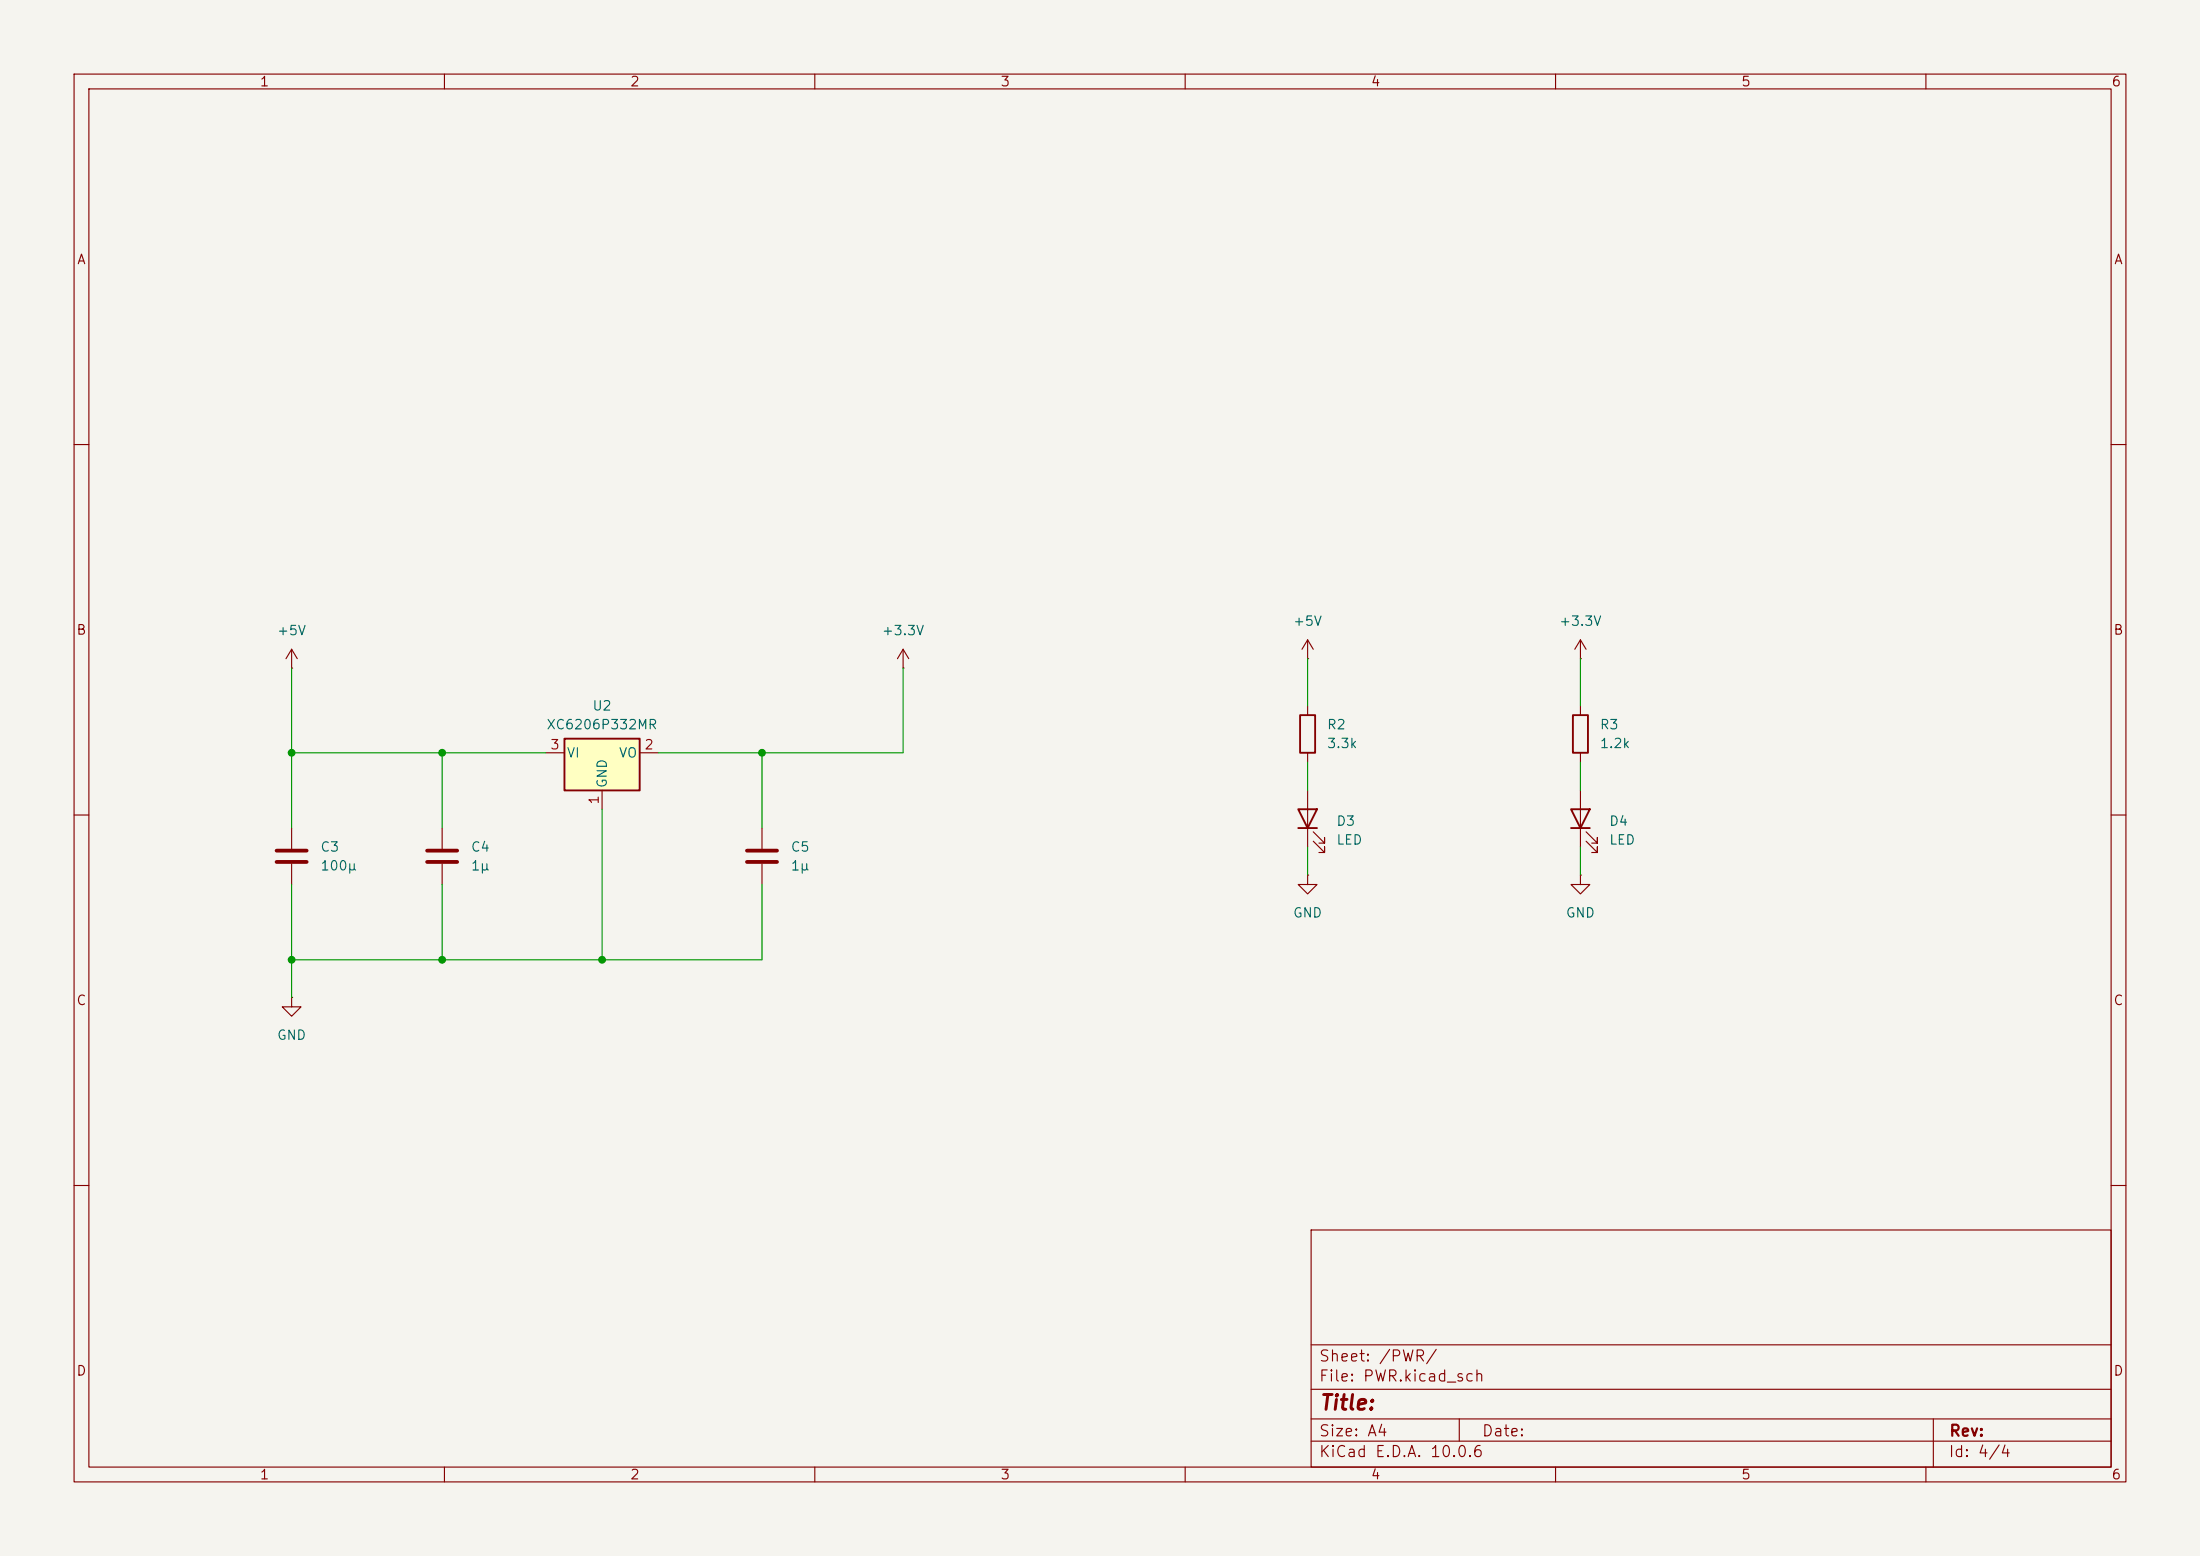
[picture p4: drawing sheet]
(kicad_sch
 (version 20260306)
 (generator "eeschema")
 (generator_version "10.0")
 (paper "A4")
 (lib_symbols
  (symbol "Device:C"
   (pin_numbers (hide yes))
   (pin_names
    (offset 0.254)) (exclude_from_sim no) (in_bom yes) (on_board yes)
   (in_pos_files yes)
   (duplicate_pin_numbers_are_jumpers no)
   (property "Reference" "C" (at 0.635 2.54 0) (show_name no) (do_not_autoplace no) (effects (font (size 1.27 1.27)) (justify left)))
   (property "Value" "C" (at 0.635 -2.54 0) (show_name no) (do_not_autoplace no) (effects (font (size 1.27 1.27)) (justify left)))
   (property "Footprint" "" (at 0.9652 -3.81 0) (show_name no) (do_not_autoplace no) (hide yes) (effects (font (size 1.27 1.27))))
   (property "Datasheet" "" (at 0 0 0) (show_name no) (do_not_autoplace no) (hide yes) (effects (font (size 1.27 1.27))))
   (property "Description" "Unpolarized capacitor" (at 0 0 0) (show_name no) (do_not_autoplace no) (hide yes) (effects (font (size 1.27 1.27))))
   (symbol "C_0_1"
    (polyline (pts (xy -2.032 0.762) (xy 2.032 0.762)) (stroke (width 0.508) (type default)) (fill (type none)))
    (polyline (pts (xy -2.032 -0.762) (xy 2.032 -0.762)) (stroke (width 0.508) (type default)) (fill (type none))))
   (symbol "C_1_1"
    (pin passive line (at 0 3.81 270) (length 2.794) (name "" (effects (font (size 1.27 1.27)))) (number "1" (effects (font (size 1.27 1.27)))))
    (pin passive line (at 0 -3.81 90) (length 2.794) (name "" (effects (font (size 1.27 1.27)))) (number "2" (effects (font (size 1.27 1.27))))))
   (embedded_fonts no))
  (symbol "Device:LED"
   (pin_numbers (hide yes))
   (pin_names
    (offset 1.016) (hide yes)) (exclude_from_sim no) (in_bom yes) (on_board yes)
   (in_pos_files yes)
   (duplicate_pin_numbers_are_jumpers no)
   (property "Reference" "D" (at 0 2.54 0) (show_name no) (do_not_autoplace no) (effects (font (size 1.27 1.27))))
   (property "Value" "LED" (at 0 -2.54 0) (show_name no) (do_not_autoplace no) (effects (font (size 1.27 1.27))))
   (property "Footprint" "" (at 0 0 0) (show_name no) (do_not_autoplace no) (hide yes) (effects (font (size 1.27 1.27))))
   (property "Datasheet" "" (at 0 0 0) (show_name no) (do_not_autoplace no) (hide yes) (effects (font (size 1.27 1.27))))
   (property "Description" "Light emitting diode" (at 0 0 0) (show_name no) (do_not_autoplace no) (hide yes) (effects (font (size 1.27 1.27))))
   (property "Sim.Pins" "1=K 2=A" (at 0 0 0) (show_name no) (do_not_autoplace no) (hide yes) (effects (font (size 1.27 1.27))))
   (symbol "LED_0_1"
    (polyline (pts (xy -3.048 -0.762) (xy -4.572 -2.286) (xy -3.81 -2.286) (xy -4.572 -2.286) (xy -4.572 -1.524)) (stroke (width 0) (type default)) (fill (type none)))
    (polyline (pts (xy -1.778 -0.762) (xy -3.302 -2.286) (xy -2.54 -2.286) (xy -3.302 -2.286) (xy -3.302 -1.524)) (stroke (width 0) (type default)) (fill (type none)))
    (polyline (pts (xy -1.27 0) (xy 1.27 0)) (stroke (width 0) (type default)) (fill (type none)))
    (polyline (pts (xy -1.27 -1.27) (xy -1.27 1.27)) (stroke (width 0.254) (type default)) (fill (type none)))
    (polyline (pts (xy 1.27 -1.27) (xy 1.27 1.27) (xy -1.27 0) (xy 1.27 -1.27)) (stroke (width 0.254) (type default)) (fill (type none))))
   (symbol "LED_1_1"
    (pin passive line (at -3.81 0 0) (length 2.54) (name "K" (effects (font (size 1.27 1.27)))) (number "1" (effects (font (size 1.27 1.27)))))
    (pin passive line (at 3.81 0 180) (length 2.54) (name "A" (effects (font (size 1.27 1.27)))) (number "2" (effects (font (size 1.27 1.27))))))
   (embedded_fonts no))
  (symbol "Device:R"
   (pin_numbers (hide yes))
   (pin_names
    (offset 0)) (exclude_from_sim no) (in_bom yes) (on_board yes)
   (in_pos_files yes)
   (duplicate_pin_numbers_are_jumpers no)
   (property "Reference" "R" (at 2.032 0 90) (show_name no) (do_not_autoplace no) (effects (font (size 1.27 1.27))))
   (property "Value" "R" (at 0 0 90) (show_name no) (do_not_autoplace no) (effects (font (size 1.27 1.27))))
   (property "Footprint" "" (at -1.778 0 90) (show_name no) (do_not_autoplace no) (hide yes) (effects (font (size 1.27 1.27))))
   (property "Datasheet" "" (at 0 0 0) (show_name no) (do_not_autoplace no) (hide yes) (effects (font (size 1.27 1.27))))
   (property "Description" "Resistor" (at 0 0 0) (show_name no) (do_not_autoplace no) (hide yes) (effects (font (size 1.27 1.27))))
   (symbol "R_0_1"
    (rectangle (start -1.016 -2.54) (end 1.016 2.54) (stroke (width 0.254) (type default)) (fill (type none))))
   (symbol "R_1_1"
    (pin passive line (at 0 3.81 270) (length 1.27) (name "" (effects (font (size 1.27 1.27)))) (number "1" (effects (font (size 1.27 1.27)))))
    (pin passive line (at 0 -3.81 90) (length 1.27) (name "" (effects (font (size 1.27 1.27)))) (number "2" (effects (font (size 1.27 1.27))))))
   (embedded_fonts no))
  (symbol "Regulator_Linear:XC6206PxxxMR"
   (pin_names
    (offset 0.254)) (exclude_from_sim no) (in_bom yes) (on_board yes)
   (in_pos_files yes)
   (duplicate_pin_numbers_are_jumpers no)
   (property "Reference" "U" (at -3.81 3.175 0) (show_name no) (do_not_autoplace no) (effects (font (size 1.27 1.27))))
   (property "Value" "XC6206PxxxMR" (at 0 3.175 0) (show_name no) (do_not_autoplace no) (effects (font (size 1.27 1.27)) (justify left)))
   (property "Footprint" "Package_TO_SOT_SMD:SOT-23-3" (at 0 5.715 0) (show_name no) (do_not_autoplace no) (hide yes) (effects (font (size 1.27 1.27)
    (italic yes))))
   (property "Datasheet" "https://www.torexsemi.com/file/xc6206/XC6206.pdf" (at 0 0 0) (show_name no) (do_not_autoplace no) (hide yes) (effects (font (size 1.27 1.27))))
   (property "Description" "Positive 60-250mA Low Dropout Regulator, Fixed Output, SOT-23" (at 0 0 0) (show_name no) (do_not_autoplace no) (hide yes) (effects (font (size 1.27 1.27))))
   (symbol "XC6206PxxxMR_0_1"
    (rectangle (start -5.08 1.905) (end 5.08 -5.08) (stroke (width 0.254) (type default)) (fill (type background))))
   (symbol "XC6206PxxxMR_1_1"
    (pin power_in line (at 0 -7.62 90) (length 2.54) (name "GND" (effects (font (size 1.27 1.27)))) (number "1" (effects (font (size 1.27 1.27)))))
    (pin power_out line (at 7.62 0 180) (length 2.54) (name "VO" (effects (font (size 1.27 1.27)))) (number "2" (effects (font (size 1.27 1.27)))))
    (pin power_in line (at -7.62 0 0) (length 2.54) (name "VI" (effects (font (size 1.27 1.27)))) (number "3" (effects (font (size 1.27 1.27))))))
   (embedded_fonts no))
  (symbol "power:+3.3V"
   (power global)
   (pin_numbers (hide yes))
   (pin_names
    (offset 0) (hide yes)) (exclude_from_sim no) (in_bom yes) (on_board yes)
   (in_pos_files yes)
   (duplicate_pin_numbers_are_jumpers no)
   (property "Reference" "#PWR" (at 0 -3.81 0) (show_name no) (do_not_autoplace no) (hide yes) (effects (font (size 1.27 1.27))))
   (property "Value" "+3.3V" (at 0 3.556 0) (show_name no) (do_not_autoplace no) (effects (font (size 1.27 1.27))))
   (property "Footprint" "" (at 0 0 0) (show_name no) (do_not_autoplace no) (hide yes) (effects (font (size 1.27 1.27))))
   (property "Datasheet" "" (at 0 0 0) (show_name no) (do_not_autoplace no) (hide yes) (effects (font (size 1.27 1.27))))
   (property "Description" "Power symbol creates a global label with name \"+3.3V\"" (at 0 0 0) (show_name no) (do_not_autoplace no) (hide yes) (effects (font (size 1.27 1.27))))
   (symbol "+3.3V_0_1"
    (polyline (pts (xy -0.762 1.27) (xy 0 2.54)) (stroke (width 0) (type default)) (fill (type none)))
    (polyline (pts (xy 0 2.54) (xy 0.762 1.27)) (stroke (width 0) (type default)) (fill (type none)))
    (polyline (pts (xy 0 0) (xy 0 2.54)) (stroke (width 0) (type default)) (fill (type none))))
   (symbol "+3.3V_1_1"
    (pin power_in line (at 0 0 90) (length 0) (name "" (effects (font (size 1.27 1.27)))) (number "1" (effects (font (size 1.27 1.27))))))
   (embedded_fonts no))
  (symbol "power:+5V"
   (power global)
   (pin_numbers (hide yes))
   (pin_names
    (offset 0) (hide yes)) (exclude_from_sim no) (in_bom yes) (on_board yes)
   (in_pos_files yes)
   (duplicate_pin_numbers_are_jumpers no)
   (property "Reference" "#PWR" (at 0 -3.81 0) (show_name no) (do_not_autoplace no) (hide yes) (effects (font (size 1.27 1.27))))
   (property "Value" "+5V" (at 0 3.556 0) (show_name no) (do_not_autoplace no) (effects (font (size 1.27 1.27))))
   (property "Footprint" "" (at 0 0 0) (show_name no) (do_not_autoplace no) (hide yes) (effects (font (size 1.27 1.27))))
   (property "Datasheet" "" (at 0 0 0) (show_name no) (do_not_autoplace no) (hide yes) (effects (font (size 1.27 1.27))))
   (property "Description" "Power symbol creates a global label with name \"+5V\"" (at 0 0 0) (show_name no) (do_not_autoplace no) (hide yes) (effects (font (size 1.27 1.27))))
   (symbol "+5V_0_1"
    (polyline (pts (xy -0.762 1.27) (xy 0 2.54)) (stroke (width 0) (type default)) (fill (type none)))
    (polyline (pts (xy 0 2.54) (xy 0.762 1.27)) (stroke (width 0) (type default)) (fill (type none)))
    (polyline (pts (xy 0 0) (xy 0 2.54)) (stroke (width 0) (type default)) (fill (type none))))
   (symbol "+5V_1_1"
    (pin power_in line (at 0 0 90) (length 0) (name "" (effects (font (size 1.27 1.27)))) (number "1" (effects (font (size 1.27 1.27))))))
   (embedded_fonts no))
  (symbol "power:GND"
   (power global)
   (pin_numbers (hide yes))
   (pin_names
    (offset 0) (hide yes)) (exclude_from_sim no) (in_bom yes) (on_board yes)
   (in_pos_files yes)
   (duplicate_pin_numbers_are_jumpers no)
   (property "Reference" "#PWR" (at 0 -6.35 0) (show_name no) (do_not_autoplace no) (hide yes) (effects (font (size 1.27 1.27))))
   (property "Value" "GND" (at 0 -3.81 0) (show_name no) (do_not_autoplace no) (effects (font (size 1.27 1.27))))
   (property "Footprint" "" (at 0 0 0) (show_name no) (do_not_autoplace no) (hide yes) (effects (font (size 1.27 1.27))))
   (property "Datasheet" "" (at 0 0 0) (show_name no) (do_not_autoplace no) (hide yes) (effects (font (size 1.27 1.27))))
   (property "Description" "Power symbol creates a global label with name \"GND\" , ground" (at 0 0 0) (show_name no) (do_not_autoplace no) (hide yes) (effects (font (size 1.27 1.27))))
   (symbol "GND_0_1"
    (polyline (pts (xy 0 0) (xy 0 -1.27) (xy 1.27 -1.27) (xy 0 -2.54) (xy -1.27 -1.27) (xy 0 -1.27)) (stroke (width 0) (type default)) (fill (type none))))
   (symbol "GND_1_1"
    (pin power_in line (at 0 0 270) (length 0) (name "" (effects (font (size 1.27 1.27)))) (number "1" (effects (font (size 1.27 1.27))))))
   (embedded_fonts no)))
 (junction
  (at 102.87 101.6)
  (diameter 0)
  (color 0 0 0 0))
 (junction
  (at 59.69 129.54)
  (diameter 0)
  (color 0 0 0 0))
 (junction
  (at 39.37 101.6)
  (diameter 0)
  (color 0 0 0 0))
 (junction
  (at 39.37 129.54)
  (diameter 0)
  (color 0 0 0 0))
 (junction
  (at 81.28 129.54)
  (diameter 0)
  (color 0 0 0 0))
 (junction
  (at 59.69 101.6)
  (diameter 0)
  (color 0 0 0 0))
 (wire
  (pts (xy 81.28 129.54) (xy 102.87 129.54))
  (stroke (width 0) (type default)))
 (wire
  (pts (xy 39.37 101.6) (xy 59.69 101.6))
  (stroke (width 0) (type default)))
 (wire
  (pts (xy 39.37 101.6) (xy 39.37 111.76))
  (stroke (width 0) (type default)))
 (wire
  (pts (xy 59.69 119.38) (xy 59.69 129.54))
  (stroke (width 0) (type default)))
 (wire
  (pts (xy 102.87 101.6) (xy 121.92 101.6))
  (stroke (width 0) (type default)))
 (wire
  (pts (xy 81.28 109.22) (xy 81.28 129.54))
  (stroke (width 0) (type default)))
 (wire
  (pts (xy 213.36 102.87) (xy 213.36 106.68))
  (stroke (width 0) (type default)))
 (wire
  (pts (xy 59.69 101.6) (xy 59.69 111.76))
  (stroke (width 0) (type default)))
 (wire
  (pts (xy 213.36 88.9) (xy 213.36 95.25))
  (stroke (width 0) (type default)))
 (wire
  (pts (xy 39.37 129.54) (xy 59.69 129.54))
  (stroke (width 0) (type default)))
 (wire
  (pts (xy 88.9 101.6) (xy 102.87 101.6))
  (stroke (width 0) (type default)))
 (wire
  (pts (xy 59.69 101.6) (xy 73.66 101.6))
  (stroke (width 0) (type default)))
 (wire
  (pts (xy 102.87 119.38) (xy 102.87 129.54))
  (stroke (width 0) (type default)))
 (wire
  (pts (xy 176.53 102.87) (xy 176.53 106.68))
  (stroke (width 0) (type default)))
 (wire
  (pts (xy 176.53 114.3) (xy 176.53 118.11))
  (stroke (width 0) (type default)))
 (wire
  (pts (xy 39.37 129.54) (xy 39.37 134.62))
  (stroke (width 0) (type default)))
 (wire
  (pts (xy 59.69 129.54) (xy 81.28 129.54))
  (stroke (width 0) (type default)))
 (wire
  (pts (xy 176.53 88.9) (xy 176.53 95.25))
  (stroke (width 0) (type default)))
 (wire
  (pts (xy 121.92 90.17) (xy 121.92 101.6))
  (stroke (width 0) (type default)))
 (wire
  (pts (xy 102.87 101.6) (xy 102.87 111.76))
  (stroke (width 0) (type default)))
 (wire
  (pts (xy 39.37 90.17) (xy 39.37 101.6))
  (stroke (width 0) (type default)))
 (wire
  (pts (xy 39.37 119.38) (xy 39.37 129.54))
  (stroke (width 0) (type default)))
 (wire
  (pts (xy 213.36 114.3) (xy 213.36 118.11))
  (stroke (width 0) (type default)))
 (symbol
  (lib_id "power:GND")
  (at 176.53 118.11 0)
  (unit 1)
  (body_style 1)
  (exclude_from_sim no)
  (in_bom yes)
  (on_board yes)
  (in_pos_files yes)
  (dnp no)
  (fields_autoplaced yes)
  (property "Reference" "#PWR013" (at 176.53 124.46 0) (hide yes) (show_name no) (do_not_autoplace no) (effects (font (size 1.27 1.27))))
  (property "Value" "GND" (at 176.53 123.19 0) (show_name no) (do_not_autoplace no) (effects (font (size 1.27 1.27))))
  (property "Footprint" "" (at 176.53 118.11 0) (hide yes) (show_name no) (do_not_autoplace no) (effects (font (size 1.27 1.27))))
  (property "Datasheet" "" (at 176.53 118.11 0) (hide yes) (show_name no) (do_not_autoplace no) (effects (font (size 1.27 1.27))))
  (property "Description" "Power symbol creates a global label with name \"GND\" , ground" (at 176.53 118.11 0) (hide yes) (show_name no) (do_not_autoplace no) (effects (font (size 1.27 1.27))))
  (pin "1"))
 (symbol
  (lib_id "Device:R")
  (at 176.53 99.06 0)
  (unit 1)
  (body_style 1)
  (exclude_from_sim no)
  (in_bom yes)
  (on_board yes)
  (in_pos_files yes)
  (dnp no)
  (fields_autoplaced yes)
  (property "Reference" "R2" (at 179.07 97.7899 0) (show_name no) (do_not_autoplace no) (effects (font (size 1.27 1.27)) (justify left)))
  (property "Value" "3.3k" (at 179.07 100.3299 0) (show_name no) (do_not_autoplace no) (effects (font (size 1.27 1.27)) (justify left)))
  (property "Footprint" "Resistor_SMD:R_0603_1608Metric" (at 174.752 99.06 90) (hide yes) (show_name no) (do_not_autoplace no) (effects (font (size 1.27 1.27))))
  (property "Datasheet" "" (at 176.53 99.06 0) (hide yes) (show_name no) (do_not_autoplace no) (effects (font (size 1.27 1.27))))
  (property "Description" "Resistor" (at 176.53 99.06 0) (hide yes) (show_name no) (do_not_autoplace no) (effects (font (size 1.27 1.27))))
  (pin "1")
  (pin "2"))
 (symbol
  (lib_id "power:+3.3V")
  (at 121.92 90.17 0)
  (unit 1)
  (body_style 1)
  (exclude_from_sim no)
  (in_bom yes)
  (on_board yes)
  (in_pos_files yes)
  (dnp no)
  (fields_autoplaced yes)
  (property "Reference" "#PWR09" (at 121.92 93.98 0) (hide yes) (show_name no) (do_not_autoplace no) (effects (font (size 1.27 1.27))))
  (property "Value" "+3.3V" (at 121.92 85.09 0) (show_name no) (do_not_autoplace no) (effects (font (size 1.27 1.27))))
  (property "Footprint" "" (at 121.92 90.17 0) (hide yes) (show_name no) (do_not_autoplace no) (effects (font (size 1.27 1.27))))
  (property "Datasheet" "" (at 121.92 90.17 0) (hide yes) (show_name no) (do_not_autoplace no) (effects (font (size 1.27 1.27))))
  (property "Description" "Power symbol creates a global label with name \"+3.3V\"" (at 121.92 90.17 0) (hide yes) (show_name no) (do_not_autoplace no) (effects (font (size 1.27 1.27))))
  (pin "1"))
 (symbol
  (lib_id "power:+5V")
  (at 39.37 90.17 0)
  (unit 1)
  (body_style 1)
  (exclude_from_sim no)
  (in_bom yes)
  (on_board yes)
  (in_pos_files yes)
  (dnp no)
  (fields_autoplaced yes)
  (property "Reference" "#PWR07" (at 39.37 93.98 0) (hide yes) (show_name no) (do_not_autoplace no) (effects (font (size 1.27 1.27))))
  (property "Value" "+5V" (at 39.37 85.09 0) (show_name no) (do_not_autoplace no) (effects (font (size 1.27 1.27))))
  (property "Footprint" "" (at 39.37 90.17 0) (hide yes) (show_name no) (do_not_autoplace no) (effects (font (size 1.27 1.27))))
  (property "Datasheet" "" (at 39.37 90.17 0) (hide yes) (show_name no) (do_not_autoplace no) (effects (font (size 1.27 1.27))))
  (property "Description" "Power symbol creates a global label with name \"+5V\"" (at 39.37 90.17 0) (hide yes) (show_name no) (do_not_autoplace no) (effects (font (size 1.27 1.27))))
  (pin "1"))
 (symbol
  (lib_id "Device:R")
  (at 213.36 99.06 0)
  (unit 1)
  (body_style 1)
  (exclude_from_sim no)
  (in_bom yes)
  (on_board yes)
  (in_pos_files yes)
  (dnp no)
  (fields_autoplaced yes)
  (property "Reference" "R3" (at 215.9 97.7899 0) (show_name no) (do_not_autoplace no) (effects (font (size 1.27 1.27)) (justify left)))
  (property "Value" "1.2k" (at 215.9 100.3299 0) (show_name no) (do_not_autoplace no) (effects (font (size 1.27 1.27)) (justify left)))
  (property "Footprint" "Resistor_SMD:R_0603_1608Metric" (at 211.582 99.06 90) (hide yes) (show_name no) (do_not_autoplace no) (effects (font (size 1.27 1.27))))
  (property "Datasheet" "" (at 213.36 99.06 0) (hide yes) (show_name no) (do_not_autoplace no) (effects (font (size 1.27 1.27))))
  (property "Description" "Resistor" (at 213.36 99.06 0) (hide yes) (show_name no) (do_not_autoplace no) (effects (font (size 1.27 1.27))))
  (pin "2")
  (pin "1"))
 (symbol
  (lib_id "power:+3.3V")
  (at 213.36 88.9 0)
  (unit 1)
  (body_style 1)
  (exclude_from_sim no)
  (in_bom yes)
  (on_board yes)
  (in_pos_files yes)
  (dnp no)
  (fields_autoplaced yes)
  (property "Reference" "#PWR010" (at 213.36 92.71 0) (hide yes) (show_name no) (do_not_autoplace no) (effects (font (size 1.27 1.27))))
  (property "Value" "+3.3V" (at 213.36 83.82 0) (show_name no) (do_not_autoplace no) (effects (font (size 1.27 1.27))))
  (property "Footprint" "" (at 213.36 88.9 0) (hide yes) (show_name no) (do_not_autoplace no) (effects (font (size 1.27 1.27))))
  (property "Datasheet" "" (at 213.36 88.9 0) (hide yes) (show_name no) (do_not_autoplace no) (effects (font (size 1.27 1.27))))
  (property "Description" "Power symbol creates a global label with name \"+3.3V\"" (at 213.36 88.9 0) (hide yes) (show_name no) (do_not_autoplace no) (effects (font (size 1.27 1.27))))
  (pin "1"))
 (symbol
  (lib_id "Device:C")
  (at 39.37 115.57 0)
  (unit 1)
  (body_style 1)
  (exclude_from_sim no)
  (in_bom yes)
  (on_board yes)
  (in_pos_files yes)
  (dnp no)
  (fields_autoplaced yes)
  (property "Reference" "C3" (at 43.18 114.2999 0) (show_name no) (do_not_autoplace no) (effects (font (size 1.27 1.27)) (justify left)))
  (property "Value" "100μ" (at 43.18 116.8399 0) (show_name no) (do_not_autoplace no) (effects (font (size 1.27 1.27)) (justify left)))
  (property "Footprint" "Capacitor_THT:CP_Radial_D6.3mm_P2.50mm" (at 40.3352 119.38 0) (hide yes) (show_name no) (do_not_autoplace no) (effects (font (size 1.27 1.27))))
  (property "Datasheet" "" (at 39.37 115.57 0) (hide yes) (show_name no) (do_not_autoplace no) (effects (font (size 1.27 1.27))))
  (property "Description" "Unpolarized capacitor" (at 39.37 115.57 0) (hide yes) (show_name no) (do_not_autoplace no) (effects (font (size 1.27 1.27))))
  (pin "1")
  (pin "2"))
 (symbol
  (lib_id "Device:C")
  (at 102.87 115.57 0)
  (unit 1)
  (body_style 1)
  (exclude_from_sim no)
  (in_bom yes)
  (on_board yes)
  (in_pos_files yes)
  (dnp no)
  (fields_autoplaced yes)
  (property "Reference" "C5" (at 106.68 114.2999 0) (show_name no) (do_not_autoplace no) (effects (font (size 1.27 1.27)) (justify left)))
  (property "Value" "1μ" (at 106.68 116.8399 0) (show_name no) (do_not_autoplace no) (effects (font (size 1.27 1.27)) (justify left)))
  (property "Footprint" "Capacitor_SMD:C_0603_1608Metric" (at 103.8352 119.38 0) (hide yes) (show_name no) (do_not_autoplace no) (effects (font (size 1.27 1.27))))
  (property "Datasheet" "" (at 102.87 115.57 0) (hide yes) (show_name no) (do_not_autoplace no) (effects (font (size 1.27 1.27))))
  (property "Description" "Unpolarized capacitor" (at 102.87 115.57 0) (hide yes) (show_name no) (do_not_autoplace no) (effects (font (size 1.27 1.27))))
  (pin "1")
  (pin "2"))
 (symbol
  (lib_id "power:+5V")
  (at 176.53 88.9 0)
  (unit 1)
  (body_style 1)
  (exclude_from_sim no)
  (in_bom yes)
  (on_board yes)
  (in_pos_files yes)
  (dnp no)
  (fields_autoplaced yes)
  (property "Reference" "#PWR011" (at 176.53 92.71 0) (hide yes) (show_name no) (do_not_autoplace no) (effects (font (size 1.27 1.27))))
  (property "Value" "+5V" (at 176.53 83.82 0) (show_name no) (do_not_autoplace no) (effects (font (size 1.27 1.27))))
  (property "Footprint" "" (at 176.53 88.9 0) (hide yes) (show_name no) (do_not_autoplace no) (effects (font (size 1.27 1.27))))
  (property "Datasheet" "" (at 176.53 88.9 0) (hide yes) (show_name no) (do_not_autoplace no) (effects (font (size 1.27 1.27))))
  (property "Description" "Power symbol creates a global label with name \"+5V\"" (at 176.53 88.9 0) (hide yes) (show_name no) (do_not_autoplace no) (effects (font (size 1.27 1.27))))
  (pin "1"))
 (symbol
  (lib_id "Device:C")
  (at 59.69 115.57 0)
  (unit 1)
  (body_style 1)
  (exclude_from_sim no)
  (in_bom yes)
  (on_board yes)
  (in_pos_files yes)
  (dnp no)
  (fields_autoplaced yes)
  (property "Reference" "C4" (at 63.5 114.2999 0) (show_name no) (do_not_autoplace no) (effects (font (size 1.27 1.27)) (justify left)))
  (property "Value" "1μ" (at 63.5 116.8399 0) (show_name no) (do_not_autoplace no) (effects (font (size 1.27 1.27)) (justify left)))
  (property "Footprint" "Capacitor_SMD:C_0603_1608Metric" (at 60.6552 119.38 0) (hide yes) (show_name no) (do_not_autoplace no) (effects (font (size 1.27 1.27))))
  (property "Datasheet" "" (at 59.69 115.57 0) (hide yes) (show_name no) (do_not_autoplace no) (effects (font (size 1.27 1.27))))
  (property "Description" "Unpolarized capacitor" (at 59.69 115.57 0) (hide yes) (show_name no) (do_not_autoplace no) (effects (font (size 1.27 1.27))))
  (pin "1")
  (pin "2"))
 (symbol
  (lib_id "Device:LED")
  (at 213.36 110.49 90)
  (unit 1)
  (body_style 1)
  (exclude_from_sim no)
  (in_bom yes)
  (on_board yes)
  (in_pos_files yes)
  (dnp no)
  (fields_autoplaced yes)
  (property "Reference" "D4" (at 217.17 110.8074 90) (show_name no) (do_not_autoplace no) (effects (font (size 1.27 1.27)) (justify right)))
  (property "Value" "LED" (at 217.17 113.3474 90) (show_name no) (do_not_autoplace no) (effects (font (size 1.27 1.27)) (justify right)))
  (property "Footprint" "LED_SMD:LED_0603_1608Metric" (at 213.36 110.49 0) (hide yes) (show_name no) (do_not_autoplace no) (effects (font (size 1.27 1.27))))
  (property "Datasheet" "" (at 213.36 110.49 0) (hide yes) (show_name no) (do_not_autoplace no) (effects (font (size 1.27 1.27))))
  (property "Description" "Light emitting diode" (at 213.36 110.49 0) (hide yes) (show_name no) (do_not_autoplace no) (effects (font (size 1.27 1.27))))
  (property "Sim.Pins" "1=K 2=A" (at 213.36 110.49 0) (hide yes) (show_name no) (do_not_autoplace no) (effects (font (size 1.27 1.27))))
  (pin "1")
  (pin "2"))
 (symbol
  (lib_id "power:GND")
  (at 213.36 118.11 0)
  (unit 1)
  (body_style 1)
  (exclude_from_sim no)
  (in_bom yes)
  (on_board yes)
  (in_pos_files yes)
  (dnp no)
  (fields_autoplaced yes)
  (property "Reference" "#PWR012" (at 213.36 124.46 0) (hide yes) (show_name no) (do_not_autoplace no) (effects (font (size 1.27 1.27))))
  (property "Value" "GND" (at 213.36 123.19 0) (show_name no) (do_not_autoplace no) (effects (font (size 1.27 1.27))))
  (property "Footprint" "" (at 213.36 118.11 0) (hide yes) (show_name no) (do_not_autoplace no) (effects (font (size 1.27 1.27))))
  (property "Datasheet" "" (at 213.36 118.11 0) (hide yes) (show_name no) (do_not_autoplace no) (effects (font (size 1.27 1.27))))
  (property "Description" "Power symbol creates a global label with name \"GND\" , ground" (at 213.36 118.11 0) (hide yes) (show_name no) (do_not_autoplace no) (effects (font (size 1.27 1.27))))
  (pin "1"))
 (symbol
  (lib_id "Device:LED")
  (at 176.53 110.49 90)
  (unit 1)
  (body_style 1)
  (exclude_from_sim no)
  (in_bom yes)
  (on_board yes)
  (in_pos_files yes)
  (dnp no)
  (fields_autoplaced yes)
  (property "Reference" "D3" (at 180.34 110.8074 90) (show_name no) (do_not_autoplace no) (effects (font (size 1.27 1.27)) (justify right)))
  (property "Value" "LED" (at 180.34 113.3474 90) (show_name no) (do_not_autoplace no) (effects (font (size 1.27 1.27)) (justify right)))
  (property "Footprint" "LED_SMD:LED_0603_1608Metric" (at 176.53 110.49 0) (hide yes) (show_name no) (do_not_autoplace no) (effects (font (size 1.27 1.27))))
  (property "Datasheet" "" (at 176.53 110.49 0) (hide yes) (show_name no) (do_not_autoplace no) (effects (font (size 1.27 1.27))))
  (property "Description" "Light emitting diode" (at 176.53 110.49 0) (hide yes) (show_name no) (do_not_autoplace no) (effects (font (size 1.27 1.27))))
  (property "Sim.Pins" "1=K 2=A" (at 176.53 110.49 0) (hide yes) (show_name no) (do_not_autoplace no) (effects (font (size 1.27 1.27))))
  (pin "1")
  (pin "2"))
 (symbol
  (lib_id "Regulator_Linear:XC6206PxxxMR")
  (at 81.28 101.6 0)
  (unit 1)
  (body_style 1)
  (exclude_from_sim no)
  (in_bom yes)
  (on_board yes)
  (in_pos_files yes)
  (dnp no)
  (fields_autoplaced yes)
  (property "Reference" "U2" (at 81.28 95.25 0) (show_name no) (do_not_autoplace no) (effects (font (size 1.27 1.27))))
  (property "Value" "XC6206P332MR" (at 81.28 97.79 0) (show_name no) (do_not_autoplace no) (effects (font (size 1.27 1.27))))
  (property "Footprint" "Package_TO_SOT_SMD:SOT-23-3" (at 81.28 95.885 0) (hide yes) (show_name no) (do_not_autoplace no) (effects (font (size 1.27 1.27)
    (italic yes))))
  (property "Datasheet" "https://www.torexsemi.com/file/xc6206/XC6206.pdf" (at 81.28 101.6 0) (hide yes) (show_name no) (do_not_autoplace no) (effects (font (size 1.27 1.27))))
  (property "Description" "Positive 60-250mA Low Dropout Regulator, Fixed Output, SOT-23" (at 81.28 101.6 0) (hide yes) (show_name no) (do_not_autoplace no) (effects (font (size 1.27 1.27))))
  (pin "3")
  (pin "1")
  (pin "2"))
 (symbol
  (lib_id "power:GND")
  (at 39.37 134.62 0)
  (unit 1)
  (body_style 1)
  (exclude_from_sim no)
  (in_bom yes)
  (on_board yes)
  (in_pos_files yes)
  (dnp no)
  (fields_autoplaced yes)
  (property "Reference" "#PWR08" (at 39.37 140.97 0) (hide yes) (show_name no) (do_not_autoplace no) (effects (font (size 1.27 1.27))))
  (property "Value" "GND" (at 39.37 139.7 0) (show_name no) (do_not_autoplace no) (effects (font (size 1.27 1.27))))
  (property "Footprint" "" (at 39.37 134.62 0) (hide yes) (show_name no) (do_not_autoplace no) (effects (font (size 1.27 1.27))))
  (property "Datasheet" "" (at 39.37 134.62 0) (hide yes) (show_name no) (do_not_autoplace no) (effects (font (size 1.27 1.27))))
  (property "Description" "Power symbol creates a global label with name \"GND\" , ground" (at 39.37 134.62 0) (hide yes) (show_name no) (do_not_autoplace no) (effects (font (size 1.27 1.27))))
  (pin "1")))
